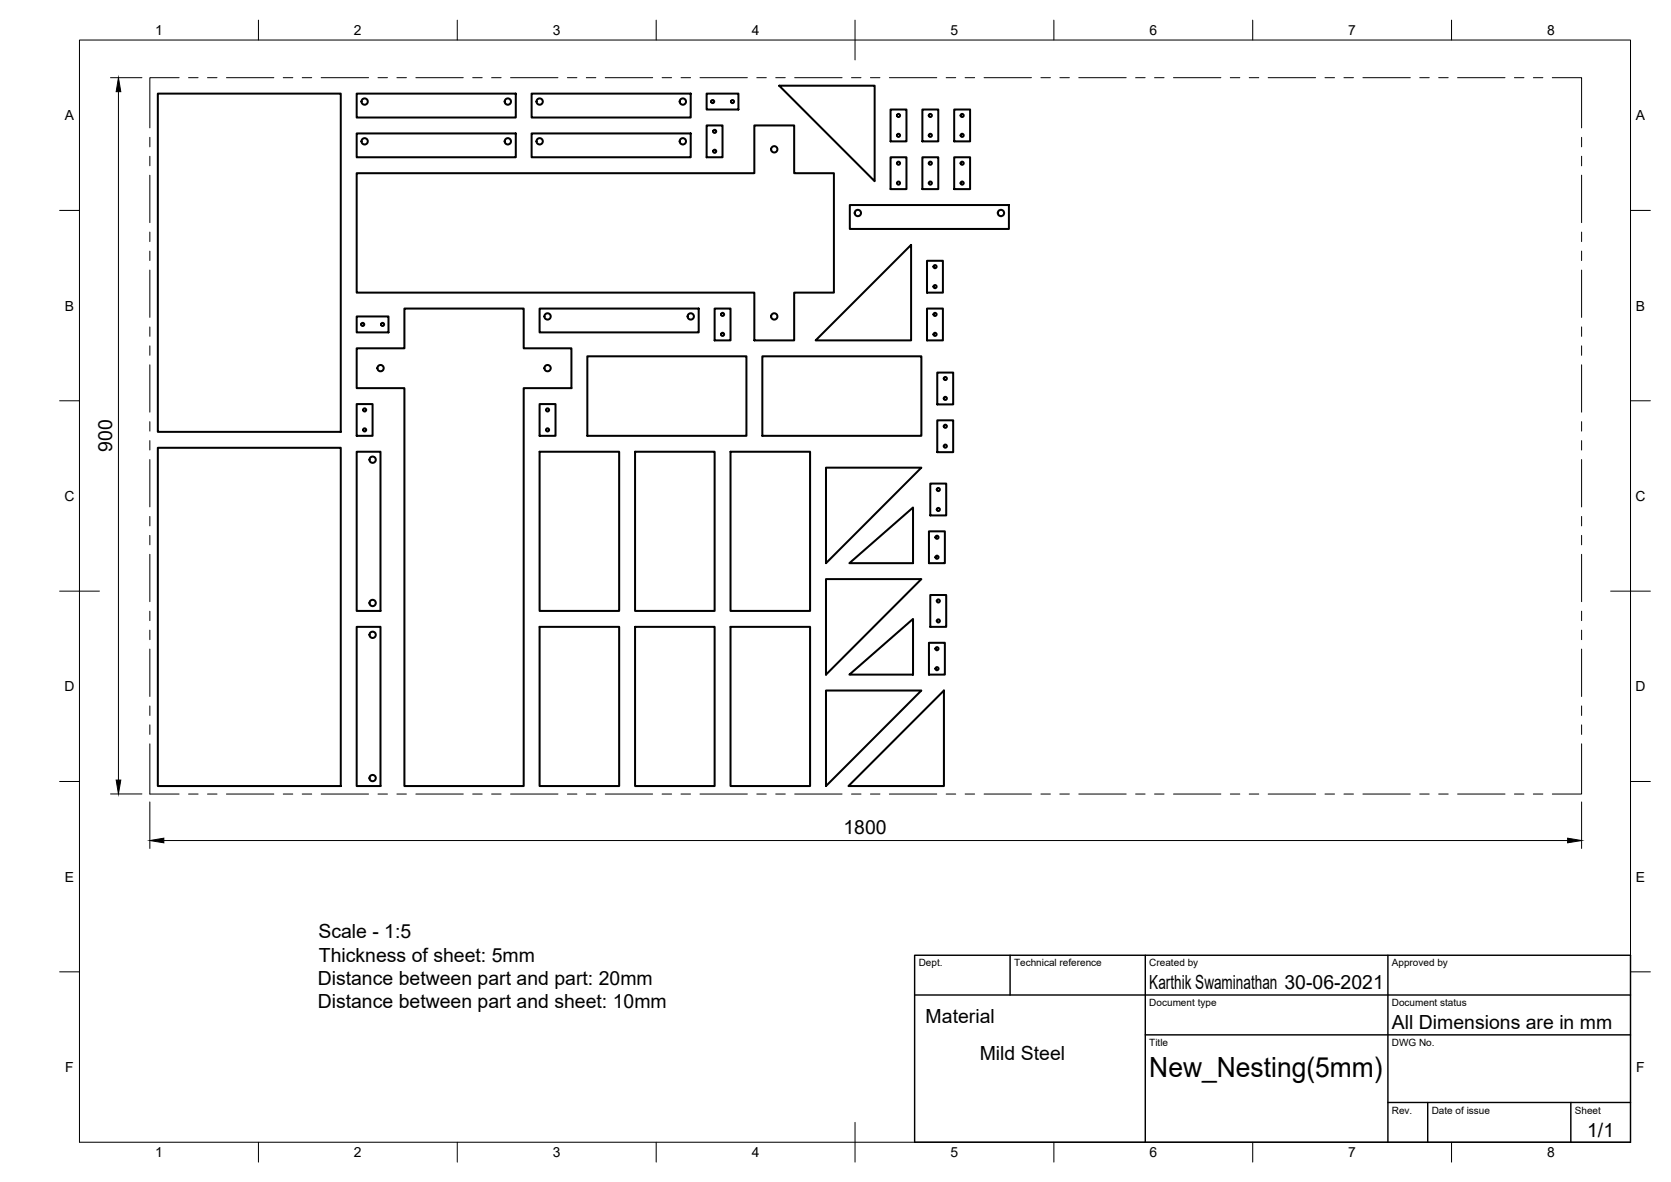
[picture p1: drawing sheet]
<svg xmlns="http://www.w3.org/2000/svg" width="420mm" height="297mm" viewBox="0 0 420 297" stroke-linecap="round" stroke-linejoin="round" font-family="sans-serif">
<!-- layer: Visible -->
<g fill="none" stroke="#000" stroke-width=".51">
<path d="M39.7 23.5h46v85h-46zM89.7 33.5h40v6h-40zM89.7 23.5h40v6h-40zM133.7 33.5h40v6h-40zM133.7 23.5h40v6h-40zM177.7 31.5h4v8h-4zM177.7 23.5h8v4h-8zM195.9 21.5h24v24zM223.9 39.5h4v8h-4zM223.9 27.5h4v8h-4zM231.9 39.5h4v8h-4zM231.9 27.5h4v8h-4z"/>
<path d="M239.9 39.5h4v8h-4zM239.9 27.5h4v8h-4zM89.7 43.5h100v-12h10v12h10v30h-10v12h-10v-12h-100zM213.7 51.5h40v6h-40zM89.7 79.5h8v4h-8zM135.7 77.5h40v6h-40zM179.7 77.5h4v8h-4zM229.1 61.5v24h-24zM233.1 77.5h4v8h-4zM233.1 65.5h4v8h-4zM89.7 87.5h12v-10h30v10h12v10h-12v100h-30v-100h-12zM147.7 89.5h40v20h-40z"/>
<path d="M191.7 89.5h40v20h-40zM235.7 93.6h4v8h-4zM39.7 112.5h46v85h-46zM89.7 113.5h6v40h-6zM89.7 101.5h4v8h-4zM135.7 113.5h20v40h-20zM135.7 101.5h4v8h-4zM159.7 113.5h20v40h-20zM183.7 113.5h20v40h-20zM207.7 117.5h24l-24 24zM235.7 105.6h4v8h-4zM233.6 133.5h4v8h-4z"/>
<path d="M233.9 121.5h4v8h-4zM89.7 157.5h6v40h-6zM135.7 157.5h20v40h-20zM159.7 157.5h20v40h-20zM183.7 157.5h20v40h-20zM207.7 145.5h24l-24 24zM213.6 141.5l16-14v14zM233.9 149.5h4v8h-4zM207.7 173.5h24l-24 24zM213.6 169.5l16-14v14zM233.6 161.5h4v8h-4zM237.3 173.5v24h-24z"/>
<circle cx="91.7" cy="35.5" r=".79"/>
<circle cx="91.7" cy="25.5" r=".79"/>
<circle cx="127.7" cy="35.5" r=".79"/>
<circle cx="127.7" cy="25.5" r=".79"/>
<circle cx="135.7" cy="25.5" r=".79"/>
<circle cx="135.7" cy="35.5" r=".79"/>
<circle cx="171.7" cy="35.5" r=".79"/>
<circle cx="171.7" cy="25.5" r=".79"/>
<circle cx="179.2" cy="25.5" r=".39"/>
<circle cx="179.7" cy="33" r=".39"/>
<circle cx="179.7" cy="38" r=".39"/>
<circle cx="184.2" cy="25.5" r=".39"/>
<circle cx="194.7" cy="37.5" r=".79"/>
<circle cx="225.9" cy="29" r=".39"/>
<circle cx="225.9" cy="34" r=".39"/>
<circle cx="233.9" cy="29" r=".39"/>
<circle cx="233.9" cy="34" r=".39"/>
<circle cx="241.9" cy="34" r=".39"/>
<circle cx="241.9" cy="29" r=".39"/>
<circle cx="215.7" cy="53.5" r=".79"/>
<circle cx="225.9" cy="46" r=".39"/>
<circle cx="225.9" cy="41" r=".39"/>
<circle cx="233.9" cy="41" r=".39"/>
<circle cx="233.9" cy="46" r=".39"/>
<circle cx="241.9" cy="41" r=".39"/>
<circle cx="241.9" cy="46" r=".39"/>
<circle cx="251.7" cy="53.5" r=".79"/>
<circle cx="137.7" cy="79.5" r=".79"/>
<circle cx="173.7" cy="79.5" r=".79"/>
<circle cx="181.7" cy="79" r=".39"/>
<circle cx="194.7" cy="79.5" r=".79"/>
<circle cx="235.1" cy="79" r=".39"/>
<circle cx="235.1" cy="72" r=".39"/>
<circle cx="235.1" cy="67" r=".39"/>
<circle cx="91.2" cy="81.5" r=".39"/>
<circle cx="95.7" cy="92.5" r=".79"/>
<circle cx="96.2" cy="81.5" r=".39"/>
<circle cx="137.7" cy="92.5" r=".79"/>
<circle cx="181.7" cy="84" r=".39"/>
<circle cx="235.1" cy="84" r=".39"/>
<circle cx="237.7" cy="95.1" r=".39"/>
<circle cx="91.7" cy="103" r=".39"/>
<circle cx="91.7" cy="108" r=".39"/>
<circle cx="93.7" cy="115.5" r=".79"/>
<circle cx="137.7" cy="103" r=".39"/>
<circle cx="137.7" cy="108" r=".39"/>
<circle cx="237.7" cy="107.1" r=".39"/>
<circle cx="237.7" cy="112.1" r=".39"/>
<circle cx="237.7" cy="100.1" r=".39"/>
<circle cx="235.6" cy="135" r=".39"/>
<circle cx="235.9" cy="123" r=".39"/>
<circle cx="235.9" cy="128" r=".39"/>
<circle cx="93.7" cy="151.5" r=".79"/>
<circle cx="93.7" cy="159.5" r=".79"/>
<circle cx="235.6" cy="140" r=".39"/>
<circle cx="235.9" cy="151" r=".39"/>
<circle cx="235.9" cy="156" r=".39"/>
<circle cx="235.6" cy="168" r=".39"/>
<circle cx="235.6" cy="163" r=".39"/>
<circle cx="93.7" cy="195.5" r=".79"/>
</g>
<!-- layer: Reference -->
<g fill="none" stroke="#000" stroke-width=".25">
<path d="M45 19.5h-7.3v12.6M47.4 19.5h2.4M52.2 19.5h2.4M56.9 19.5h12M71.2 19.5h2.4M76 19.5h2.4M80.8 19.5h11.9M95 19.5h2.4M99.8 19.5h2.4M104.6 19.5h11.9M118.9 19.5h2.3M123.6 19.5h2.4"/>
<path d="M128.4 19.5h11.9M142.7 19.5h2.4M147.4 19.5h2.4M152.2 19.5h11.9M166.5 19.5h2.4M171.2 19.5h2.4M176 19.5h11.9M190.3 19.5h2.4M195.1 19.5h2.3M199.8 19.5h11.9M214.1 19.5h2.4M218.9 19.5h2.4"/>
<path d="M223.6 19.5h11.9M237.9 19.5h2.4M242.7 19.5h2.4M247.4 19.5h12M261.7 19.5h2.4M266.5 19.5h2.4M271.3 19.5h11.9M285.5 19.5h2.4M290.3 19.5h2.4M295.1 19.5h11.9M309.4 19.5h2.3M314.1 19.5h2.4"/>
<path d="M318.9 19.5h11.9M333.2 19.5h2.4M337.9 19.5h2.4M342.7 19.5h11.9M357 19.5h2.4M361.7 19.5h2.4M366.5 19.5h11.9M380.8 19.5h2.4M385.6 19.5h2.3M390.3 19.5h7.4v12.6M37.7 34.5v2.4M37.7 39.3v2.4"/>
<path d="M397.7 34.5v2.4M397.7 39.3v2.4M37.7 44v12M37.7 58.3v2.4M397.7 44v12M397.7 58.3v2.4M37.7 63.1v2.4M37.7 67.9v11.9M397.7 63.1v2.4M397.7 67.9v11.9M37.7 82.2v2.3M37.7 86.9v2.4"/>
<path d="M37.7 91.7v11.9M397.7 82.2v2.3M397.7 86.9v2.4M397.7 91.7v11.9M37.7 106v2.3M37.7 110.7v2.4M37.7 115.5v11.9M397.7 106v2.3M397.7 110.7v2.4M397.7 115.5v11.9M37.7 129.8v2.4M37.7 134.5v2.4"/>
<path d="M37.7 139.3v11.9M397.7 129.8v2.4M397.7 134.5v2.4M397.7 139.3v11.9M37.7 153.6v2.4M37.7 158.4v2.3M397.7 153.6v2.4M397.7 158.4v2.3M37.7 163.1v11.9M37.7 177.4v2.4M397.7 163.1v11.9M397.7 177.4v2.4"/>
<path d="M37.7 182.2v2.4M37.7 186.9v12.6h7.3M47.4 199.5h2.4M52.2 199.5h2.4M56.9 199.5h12M71.2 199.5h2.4M76 199.5h2.4M80.8 199.5h11.9M95 199.5h2.4M99.8 199.5h2.4M104.6 199.5h11.9M118.9 199.5h2.3"/>
<path d="M123.6 199.5h2.4M128.4 199.5h11.9M142.7 199.5h2.4M147.4 199.5h2.4M152.2 199.5h11.9M166.5 199.5h2.4M171.2 199.5h2.4M176 199.5h11.9M190.3 199.5h2.4M195.1 199.5h2.3M199.8 199.5h11.9M214.1 199.5h2.4"/>
<path d="M218.9 199.5h2.4M223.6 199.5h11.9M237.9 199.5h2.4M242.7 199.5h2.4M247.4 199.5h12M261.7 199.5h2.4M266.5 199.5h2.4M271.3 199.5h11.9M285.5 199.5h2.4M290.3 199.5h2.4M295.1 199.5h11.9M309.4 199.5h2.3"/>
<path d="M314.1 199.5h2.4M318.9 199.5h11.9M333.2 199.5h2.4M337.9 199.5h2.4M342.7 199.5h11.9M357 199.5h2.4M361.7 199.5h2.4M366.5 199.5h11.9M380.8 199.5h2.4M385.6 199.5h2.3M397.7 186.9v12.6h-7.4M397.7 182.2v2.4"/>
</g>
<!-- layer: Border -->
<g fill="none" stroke="#000" stroke-width=".25">
<path d="M20 10.1h390v276.9h-390zM65 5.1v5M115 5.1v5M165 5.1v5M215 5.1v10M265 5.1v5M315 5.1v5M365 5.1v5M15 52.9h5M410 52.9h5M15 100.7h5M410 100.7h5"/>
<path d="M15 148.6h10M405 148.6h10M15 196.4h5M410 196.4h5M15 244.2h5M410 244.2h5M65 287v5M115 287v5M165 287v5M215 282.1v9.9M265 287v5M315 287v5"/>
<path d="M365 287v5"/>
</g>
<!-- layer: TitleBlock -->
<path d="M230 240.1h180v46.9h-180zM230 250h180M254 240.1v9.9M288 240.1v46.9M349 240.1v46.9M288 260.1h122M349 277.1h61M359 277.1v9.9M395 277.1v9.9" fill="none" stroke="#000" stroke-width=".36"/>
<!-- layer: Dimensions -->
<path d="M27.8 19.5h7.9M29.8 23v173M27.8 199.5h7.9M37.7 201.5v11.7M41.2 211.2h353M397.7 201.5v11.7" fill="none" stroke="#000" stroke-width=".25"/>
<path d="M29.8 19.5l.6 3.5h-1.2zM29.2 196h1.2l-.6 3.5zM37.7 211.2l3.5-.6v1.2zM394.2 210.6l3.5 .6-3.5 .6z" fill="#000" stroke="#000" stroke-width=".25"/>
<text font-size="7" x="289" y="270.6">New_Nesting(5mm)</text>
<g font-size="4.9">
<text x="28.2" y="113.6" transform="rotate(-90 28.2 113.6)">900</text>
<text x="212.1" y="209.7">1800</text>
<text x="80.1" y="235.8">Scale - 1:5</text>
<text x="80.2" y="241.7">Thickness of sheet: 5mm</text>
<text x="79.9" y="247.5">Distance between part and part: 20mm</text>
<text x="289" y="248.5">Karthik Swaminathan 30-06-2021</text>
<text x="79.9" y="253.4">Distance between part and sheet: 10mm</text>
<text x="232.7" y="257">Material</text>
<text x="350" y="258.6">All Dimensions are in mm</text>
<text x="246.4" y="266.5">Mild Steel</text>
<text x="399.1" y="285.7">1/1</text>
</g>
<g font-size="3.5">
<text x="39" y="8.8">1</text>
<text x="89" y="8.8">2</text>
<text x="139" y="8.8">3</text>
<text x="189" y="8.8">4</text>
<text x="239" y="8.8">5</text>
<text x="289" y="8.8">6</text>
<text x="339" y="8.8">7</text>
<text x="389" y="8.8">8</text>
<text x="16.3" y="30.2">A</text>
<text x="411.3" y="30.2">A</text>
<text x="16.3" y="78">B</text>
<text x="411.3" y="78">B</text>
<text x="16.2" y="125.9">C</text>
<text x="411.2" y="125.9">C</text>
<text x="16.2" y="173.7">D</text>
<text x="411.2" y="173.7">D</text>
<text x="16.3" y="221.6">E</text>
<text x="411.3" y="221.6">E</text>
<text x="16.4" y="269.4">F</text>
<text x="411.4" y="269.4">F</text>
<text x="39" y="290.8">1</text>
<text x="89" y="290.8">2</text>
<text x="139" y="290.8">3</text>
<text x="189" y="290.8">4</text>
<text x="239" y="290.8">5</text>
<text x="289" y="290.8">6</text>
<text x="339" y="290.8">7</text>
<text x="389" y="290.8">8</text>
</g>
<g font-size="2.5">
<text x="231" y="242.9">Dept.</text>
<text x="255" y="242.9">Technical reference</text>
<text x="289" y="242.9">Created by</text>
<text x="350" y="242.9">Approved by</text>
<text x="289" y="252.8">Document type</text>
<text x="350" y="252.8">Document status</text>
<text x="289" y="262.9">Title</text>
<text x="350" y="262.9">DWG No.</text>
<text x="350" y="279.9">Rev.</text>
<text x="360" y="279.9">Date of issue</text>
<text x="396" y="279.9">Sheet</text>
</g>
</svg>
